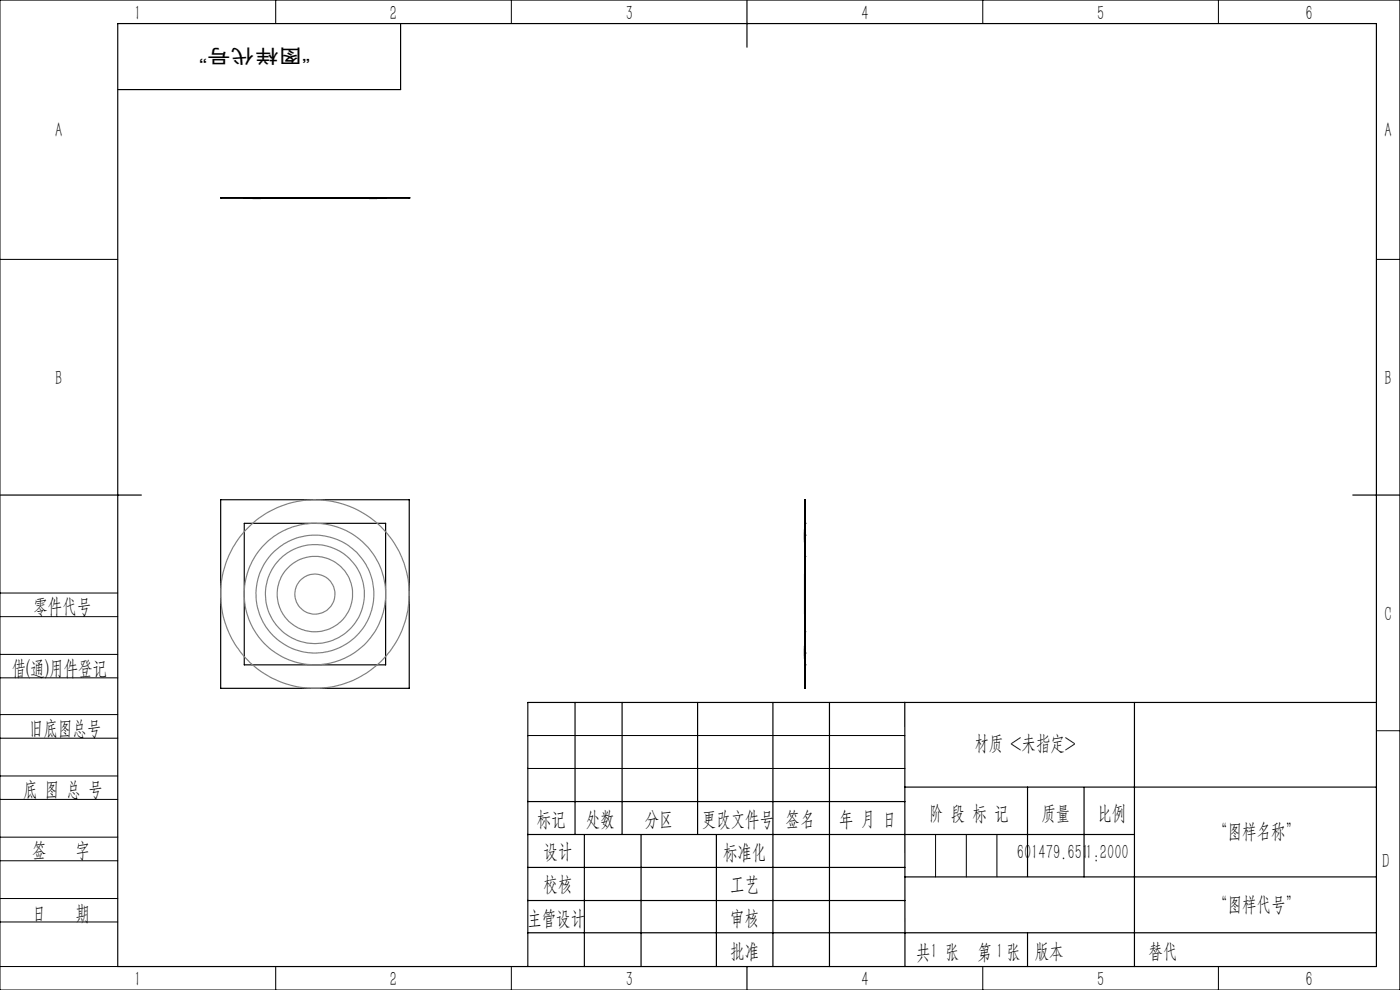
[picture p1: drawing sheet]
<svg xmlns="http://www.w3.org/2000/svg" width="297mm" height="210mm" viewBox="0 0 297 210" stroke-linecap="round" stroke-linejoin="round" font-family="sans-serif">
<g fill="none" stroke="#000" stroke-width=".25">
<path d="M25 5h267v200h-267zM85 5v14h-60M158.5 0v10M46.8 42h.1M46.8 42h40M51.8 41.9h30M53.1 42.1h.1M53.1 42.1h2.7M53.7 42.1h1.5M54.3 42h.1M54.3 42h25M55.8 42.1h.1"/>
<path d="M56.3 42h.1M56.3 42h21M58.8 42h16M62.5 42.1h8.5M62.5 42v.1M71 42v.1M77.3 42h.1M77.8 42.1h.1M77.8 42.1h2.7M78.4 42.1h1.6M79.3 42h.1M80.5 42.1h.1"/>
<path d="M86.8 42h.1M0 105h30M46.8 106h40v40h-40zM51.8 111h30v30h-30zM170.7 112.3h.1M170.7 115h.1M170.7 112.9h.1M170.7 114.5h.1M170.7 112.3v1.4M170.7 113.7v1.3M170.7 112.9v.8M170.7 113.7v.8"/>
<path d="M170.7 118h.1M170.7 118v8M170.8 111h.1M170.8 113.5h.1M170.8 111v15M170.8 113.5v12.5M170.8 115.5l-.1 10.5M170.8 106v40zM287 105h10M170.7 137h.1M170.7 139.7h.1M170.7 137.6h.1"/>
<path d="M170.7 139.2h.1M170.7 137v1.4M170.7 138.4v1.3M170.7 137.6v.8M170.7 138.4v.8M170.7 134h.1M170.7 126l.1 10.5M170.7 126v8M170.7 121.8v8.5M170.8 138.5h.1M170.8 126v15M170.8 126v12.5"/>
<path d="M122 149v28M132 149v28M148 149v28M164 149v56M170.8 141h.1M176 149v56M191.9 149l.1 56M240.7 149v56M292 149h-180v56M112 177h128.7M112 170h80M124 177v28"/>
<path d="M136 177v28M152 177v28M191.9 167h100.1M218 167v18.9M230 167v19M112 197.9h180M112 184h80M112 191h80M192 186h100M218 197.9v7.1M158.5 205v5"/>
</g>
<g fill="none" stroke="#808080" stroke-width=".25">
<circle cx="66.8" cy="126" r="15"/>
<circle cx="66.8" cy="126" r="10.5"/>
<circle cx="66.8" cy="126" r="8"/>
<circle cx="66.8" cy="126" r="20"/>
<circle cx="66.8" cy="126" r="4.2"/>
<circle cx="66.8" cy="126" r="12.5"/>
</g>
<g fill="none" stroke="#000" stroke-width=".21">
<path d="M0 0h297v210h-297zM58.5 0v5M108.5 0v5M208.5 0v5M258.5 0v5M0 55h25M292 55h5M0 138.8h25M0 125.8h25M0 130.8h25M0 143.8h25M0 156.6h25"/>
<path d="M0 151.6h25M112 156h80M292 155h5M0 169.6h25M0 164.6h25M0 177.6h25M112 163h80M198.5 177v9M205 177v9M211.5 177v9M0 182.6h25M0 190.6h25"/>
<path d="M0 195.6h25M0 205h25M58.5 205v5M108.5 205v5M208.5 205v5M258.5 205v5"/>
</g>
<g font-size="4.4">
<text x="28.5" y="4.1">1</text>
<text x="82.7" y="4.1">2</text>
<text x="132.7" y="4.1">3</text>
<text x="182.7" y="4.1">4</text>
<text x="232.7" y="4.1">5</text>
<text x="277" y="4.1">6</text>
<text x="11.7" y="29.1">A</text>
<text x="293.7" y="29.1">A</text>
<text x="11.7" y="81.6">B</text>
<text x="293.7" y="81.6">B</text>
<text x="7.1" y="130.1">零件代号</text>
<text x="293.7" y="131.6">C</text>
<text x="2.5" y="143.2">借(通)用件登记</text>
<text x="6.2" y="155.8">旧底图总号</text>
<text x="206.7" y="159.1">材质 &lt;未指定&gt;</text>
<text x="4.9" y="168.9">底 图 总 号</text>
<text x="197.1" y="173.8">阶 段 标 记</text>
<text x="221" y="173.8">质量</text>
<text x="232.8" y="173.8">比例</text>
<text x="113.9" y="175.2">标记</text>
<text x="124.3" y="175.2">处数</text>
<text x="136.8" y="175.2">分区</text>
<text x="148.9" y="175.2">更改文件号</text>
<text x="166.7" y="175.2">签名</text>
<text x="178.1" y="175.2">年 月 日</text>
<text x="257.4" y="177.8">“图样名称”</text>
<text x="6.8" y="181.9">签</text>
<text x="16" y="181.9">字</text>
<text x="115.3" y="182.1">设计</text>
<text x="153.4" y="182.1">标准化</text>
<text x="215.7" y="182.1">601479.651</text>
<text x="230.3" y="182.1">1:2000</text>
<text x="293.2" y="184.1">D</text>
<text x="115.3" y="189">校核</text>
<text x="154.9" y="189">工艺</text>
<text x="6.8" y="195.2">日</text>
<text x="16" y="195.2">期</text>
<text x="111.9" y="196.2">主管设计</text>
<text x="154.9" y="196.2">审核</text>
<text x="257.4" y="193.1">“图样代号”</text>
<text x="154.9" y="203.1">批准</text>
<text x="194.4" y="203.4">共 张</text>
<text x="197.4" y="203.1">1</text>
<text x="207.4" y="203.4">第 张</text>
<text x="211.3" y="203.1">1</text>
<text x="219.5" y="203.1">版本</text>
<text x="243.6" y="203.1">替代</text>
<text x="28.5" y="209.1">1</text>
<text x="82.7" y="209.1">2</text>
<text x="132.7" y="209.1">3</text>
<text x="182.7" y="209.1">4</text>
<text x="232.7" y="209.1">5</text>
<text x="277" y="209.1">6</text>
</g>
<text font-size="4.1" x="65.8" y="10.4" transform="rotate(-180 65.8 10.4)">“图样代号”</text>
</svg>
